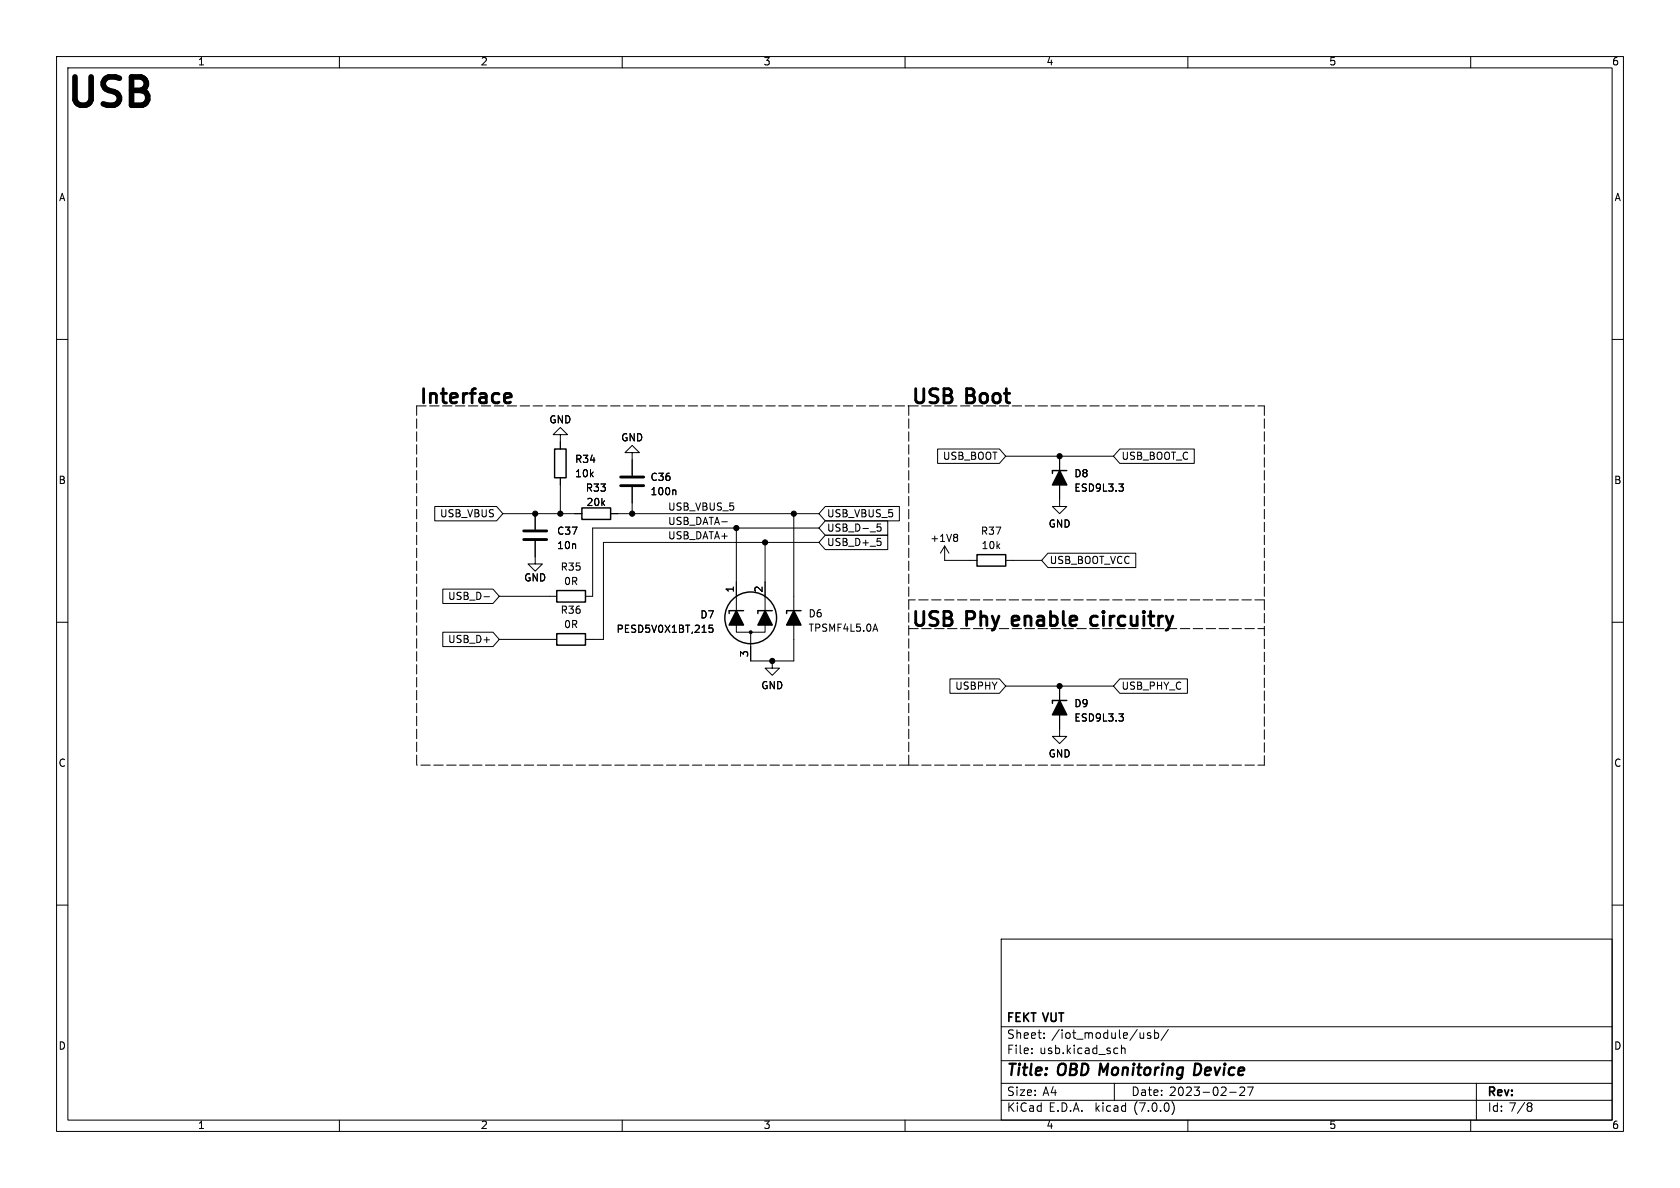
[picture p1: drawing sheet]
<svg xmlns="http://www.w3.org/2000/svg" width="297mm" height="210mm" viewBox="0 0 297 210" stroke-linecap="round" stroke-linejoin="round" font-family="sans-serif">
<g fill="none" stroke="#000" stroke-width=".18">
<path d="M10 10h277v190h-277zM12 12h273v186h-273zM60 10v2M110 10v2M160 10v2M210 10v2M260 10v2M10 60h2M285 60h2M99.1 76.8h1.2l-1.2-1.2-1.3 1.2h1.3v2.6M165.8 79.4h10.9l1.1 1.2-1.1 1.3h-10.9zM198 79.4h13.1v2.5h-13.1l-1.2-1.3z"/>
<path d="M76.9 89.5h10.9l1.1 1.3-1.1 1.3h-10.9zM88.9 90.8h14M94.6 95.6v4.1h1.3l-1.3 1.3-1.3-1.3h1.3M94.6 90.8v2.8M99.1 84.5v6.3M107.9 90.8h36.9M111.8 80h1.2l-1.2-1.3-1.3 1.3h1.3v4.1M111.8 86.1v4.7M119.3 86.6l.2 .2v.7M130.2 93.3v18.5h5.1v-15.9M140.3 90.8v26h-7.6v-5M144.8 93.3h-40v12.1h-1.3"/>
<path d="M144.8 95.9h-38.1v17.1h-3.2M145.9 94.6h11v2.6h-11l-1.1-1.3zM145.9 89.5h13.1v2.6h-13.1l-1.1-1.3zM145.9 92.1h11v2.5h-11l-1.1-1.3zM155.1 95.2h.6M155.1 93.2l.4-.1 .3 .3-.2 .4h-.5M155.1 92.6h.6M155.6 95.7l.2 .2-.2 .5M167 96.5l.8 1.3M167 96.5v2.6h5.7M167 96.5l-.8 1.3M169.1 94.4l.2 .3-.2 .3 .2 .2v.3l-.2 .2"/>
<path d="M177.8 99.1h6.3M177.8 80.6h19M185.3 97.8h15.5v2.5h-15.5l-1.2-1.2zM187.3 80.6v8.9h1.3l-1.3 1.3-1.2-1.3h1.2M197.8 85.6h.8l-.4 .4M198.5 86.1l.1 .2-.1 .5M10 110h2M78.3 111.8h8.9l1.1 1.2-1.1 1.3h-8.9zM78.3 104.1h8.9l1.1 1.3-1.1 1.3h-8.9zM85.6 105.5h.9M88.3 105.4h10.1M88.3 113h10.1"/>
<path d="M126 110.5h-.6l-.1 .6 .2-.1 .4 .1 .2 .1-.1 .5-.2 .1-.5-.1M136.5 116.8v1.3h1.3l-1.3 1.3-1.2-1.3h1.2M154.7 110.3l.5 1.3M285 110h2M167.9 120h8.8l1.1 1.3-1.1 1.3h-8.8zM177.8 121.3h19M187.3 121.3v8.9h1.3l-1.3 1.2-1.2-1.2h1.2M197.8 126.2h.8l-.4 .5M198 120h11.9v2.6h-11.9l-1.2-1.3zM198.5 126.7l.1 .2-.1 .5M10 160h2M285 160h2"/>
<path d="M177 166h108v32h-108zM60 198v2M110 198v2M160 198v2M177 194.5h108M177 191.5h108M177 187.5h108M177 181.5h108M182.4 186.1v.2M182.4 185.3v.2M184.6 183.4v.2M184.6 182.6v.2"/>
<path d="M197 191.5v3M197.5 185.3h.1M197.6 186.2l-.1 .1M198.3 184.8v1.5M198.3 185.4l.2-.1h.3l.1 1M202.2 182.6v1M202.2 183.4l-.2 .2M203.4 182.6h-.4l-.2 .2 .1 .2 .5 .1v.4h-.6M204.1 182.6h.4l.3 .2v.5l-.1 .2h-.6M204.1 182.1v1.5M206.5 182l-1.2 1.9M207.2 194.8a1.74 1.74 0 0 1 0 2.2"/>
<path d="M210 198v2M217.4 193.1h1.1M219.2 192.3l.6-.1 .2 .1v.3l-.9 1.1h.9M220.5 192.2h1l-.6 1.5M260 198v2M261 191.5v6.5M270.3 195h.2l.3 .2-.3 .4M270.3 195.6h.2M270.5 195.6l.3 .1v.5l-.3 .3h-.2"/>
</g>
<path d="M211.8 188h-.5l-.2 2 .7-.1" fill="none" stroke="#000" stroke-width=".4"/>
<g fill="none" stroke="#000" stroke-width=".25">
<path d="M98 79.4h2.1v5.1h-2.1zM102.9 89.8h5v2h-5zM172.7 98h5.1v2.1h-5.1zM188.6 83.2h-2.5v.5M98.4 104.4h5.1v2h-5.1zM98.4 112h5.1v2h-5.1zM131.4 108h-2.5v.5M136.5 108h-2.5v.5M141.6 108h-2.5v.5M188.6 123.8h-2.5v.5"/>
<circle cx="132.7" cy="109.2" r="4.6"/>
</g>
<path d="M92.6 95.4h4M92.6 93.9h4M109.7 85.9h4.1M109.7 84.3h4.1" fill="none" stroke="#000" stroke-width=".51"/>
<path d="M187.3 83.2l1.3 2.5h-2.5zM130.2 108l1.2 2.5h-2.5zM135.3 108l1.2 2.5h-2.5zM140.3 108l1.3 2.5h-2.5zM187.3 123.8l1.3 2.6h-2.5z" fill="#000" stroke="#000" stroke-width=".25"/>
<g fill="#000" stroke="#000" stroke-width=".18">
<circle cx="94.6" cy="90.8" r=".46"/>
<circle cx="99.1" cy="90.8" r=".46"/>
<circle cx="111.8" cy="90.8" r=".46"/>
<circle cx="130.2" cy="93.3" r=".46"/>
<circle cx="135.3" cy="95.9" r=".46"/>
<circle cx="140.3" cy="90.8" r=".46"/>
<circle cx="187.3" cy="80.6" r=".46"/>
<circle cx="132.7" cy="111.8" r=".25"/>
<circle cx="136.5" cy="116.8" r=".46"/>
<circle cx="187.3" cy="121.3" r=".46"/>
</g>
<path d="M89.5 69.5l.7 .2 .2 .4-1.2 .3M90.2 71.1l-.7 .1M193.8 108.9h-.5l-.5 .5v.7l.1 .2 .4 .3h.5" fill="none" stroke="#000" stroke-width=".5"/>
<path d="M73.7 71.8v63.5M73.7 71.8h87M160.7 71.8h62.8M160.7 71.8v63.5M223.5 71.8v34.2M160.7 111.1h62.8M223.5 106h-62.8M160.7 135.3h-87M160.7 135.3h62.8M223.5 135.3v-29.3" fill="none" stroke="#000" stroke-width=".18" stroke-dasharray="1.7 .6"/>
<text font-size="7" x="12.1" y="19.7">USB</text>
<g font-size="3.5">
<text x="74.3" y="71.8">Interface</text>
<text x="161.3" y="71.8">USB Boot</text>
<text x="161.3" y="111.1">USB Phy</text>
<text x="180" y="111.1">enable</text>
<text x="194.6" y="111.1">circuitry</text>
</g>
<g font-size="2.8">
<text x="178" y="190.8">Title:</text>
<text x="187.1" y="190.8">OBD Monitoring</text>
<text x="212.4" y="190.8">Device</text>
</g>
<g font-size="2.1">
<text x="178" y="183.9">Sheet:</text>
<text x="178" y="181.1">FEKT VUT</text>
<text x="185.9" y="183.9">/iot_module/usb/</text>
<text x="178" y="186.6">File:</text>
<text x="183.8" y="186.6">usb.kicad_sch</text>
<text x="178" y="196.8">KiCad</text>
<text x="178" y="194">Size:</text>
<text x="184.3" y="194">A4</text>
<text x="185.4" y="196.8">E.D.A.</text>
<text x="193.7" y="196.8">kicad</text>
<text x="200" y="194">Date:</text>
<text x="200.6" y="196.8">(7.0.0)</text>
<text x="206.7" y="194">2023-02-27</text>
<text x="263" y="194.2">Rev:</text>
<text x="263" y="196.8">Id: 7/8</text>
</g>
<g font-size="1.8">
<text x="35" y="11.8">1</text>
<text x="85" y="11.8">2</text>
<text x="135" y="11.8">3</text>
<text x="185" y="11.8">4</text>
<text x="235" y="11.8">5</text>
<text x="285" y="11.8">6</text>
<text x="10.4" y="35.8">A</text>
<text x="285.4" y="35.8">A</text>
<text x="97.1" y="75.1">GND</text>
<text x="101.6" y="82.1">R34</text>
<text x="109.8" y="78.3">GND</text>
<text x="166.6" y="81.6">USB_BOOT</text>
<text x="198.3" y="81.6">USB_BOOT_C</text>
<text x="10.3" y="85.8">B</text>
<text x="101.6" y="84.6">10k</text>
<text x="103.5" y="87.2">R33</text>
<text x="103.6" y="89.7">20k</text>
<text x="114.9" y="85.3">C36</text>
<text x="114.9" y="87.8">100n</text>
<text x="189.9" y="84.6">D8</text>
<text x="189.9" y="87.2">ESD9L3.3</text>
<text x="285.3" y="85.8">B</text>
<text x="77.7" y="91.7">USB_VBUS</text>
<text x="98.4" y="94.8">C37</text>
<text x="118.1" y="93">USB_DATA-</text>
<text x="118.1" y="95.5">USB_DATA+</text>
<text x="118.1" y="90.5">USB_VBUS_5</text>
<text x="146.2" y="91.7">USB_VBUS_5</text>
<text x="146.2" y="94.3">USB_D-_5</text>
<text x="173.4" y="94.8">R37</text>
<text x="185.3" y="93.5">GND</text>
<text x="98.4" y="97.3">10n</text>
<text x="99.1" y="101.2">R35</text>
<text x="146.2" y="96.8">USB_D+_5</text>
<text x="164.4" y="96.1">+1V8</text>
<text x="173.5" y="97.3">10k</text>
<text x="185.6" y="100">USB_BOOT_VCC</text>
<text x="79.1" y="106.3">USB_D-</text>
<text x="92.6" y="103.1">GND</text>
<text x="99.7" y="103.7">0R</text>
<text x="129.9" y="104.8" transform="rotate(-90 129.9 104.8)">1</text>
<text x="135" y="104.8" transform="rotate(-90 135 104.8)">2</text>
<text x="79.1" y="113.9">USB_D+</text>
<text x="99.1" y="108.8">R36</text>
<text x="99.7" y="111.3">0R</text>
<text x="108.9" y="112.1">PESD5V0X1BT,215</text>
<text x="123.8" y="109.6">D7</text>
<text x="142.9" y="109.4">D6</text>
<text x="142.9" y="112">TPSMF4L5.0A</text>
<text x="132.5" y="116.2" transform="rotate(-90 132.5 116.2)">3</text>
<text x="134.5" y="122.1">GND</text>
<text x="168.7" y="122.2">USBPHY</text>
<text x="189.9" y="125.3">D9</text>
<text x="198.3" y="122.2">USB_PHY_C</text>
<text x="189.9" y="127.8">ESD9L3.3</text>
<text x="10.3" y="135.8">C</text>
<text x="185.3" y="134.2">GND</text>
<text x="285.3" y="135.8">C</text>
<text x="10.3" y="185.8">D</text>
<text x="285.3" y="185.8">D</text>
<text x="35" y="199.8">1</text>
<text x="85" y="199.8">2</text>
<text x="135" y="199.8">3</text>
<text x="185" y="199.8">4</text>
<text x="235" y="199.8">5</text>
<text x="285" y="199.8">6</text>
</g>
</svg>
